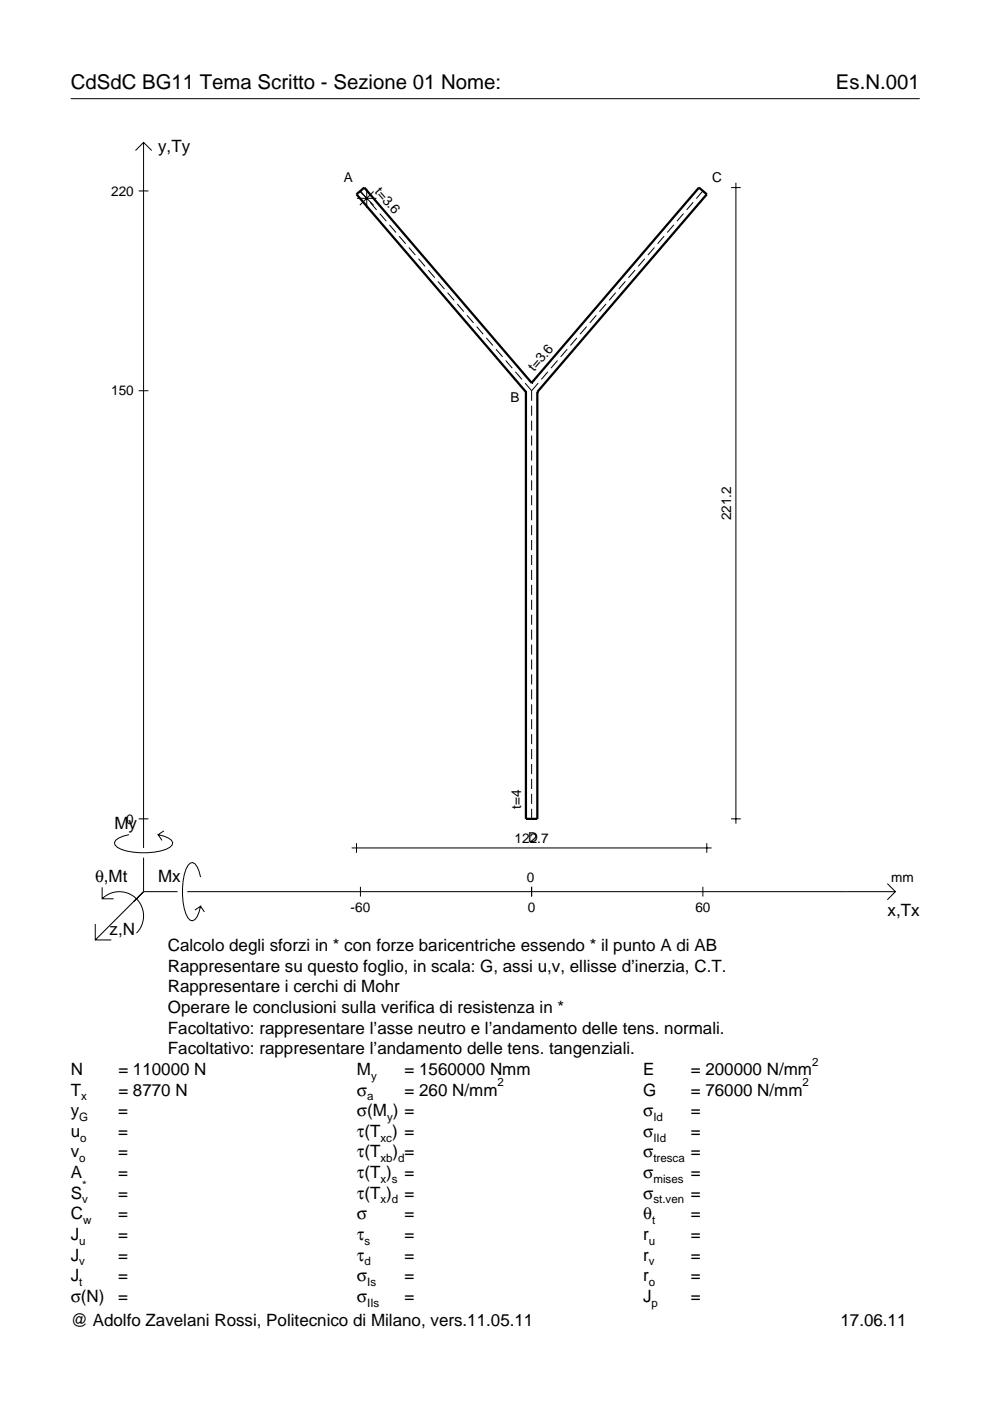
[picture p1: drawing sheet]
<svg xmlns="http://www.w3.org/2000/svg" width="210mm" height="297mm" viewBox="0 0 210 297" stroke-linecap="round" stroke-linejoin="round" font-family="sans-serif">
<g fill="none" stroke="#000" stroke-width=".21">
<path d="M15 20.9h180M28.7 31.9l1.7-1.7 1.8 1.7M30.4 30.2v149.6M77.8 40v4.1M155 39.8h2.1M156 38.8v135.8M29.4 40.5h2.1M75.7 42.1h4.1M76.3 40.6l2.9 2.9M76.4 40.5l1.4 1.6M78.5 42.9l1.3 1.6M79.2 40.6l-2.9 2.9"/>
<path d="M80.5 45.3l1.4 1.6M82.6 47.7l1.4 1.6M84.6 50.1l1.4 1.6M86.7 52.5l1.4 1.6M88.7 54.9l1.4 1.6M90.8 57.3l1.4 1.6M92.8 59.7l1.4 1.6M132.6 59.7l-1.4 1.6M134.6 57.3l-1.3 1.6M136.7 54.9l-1.4 1.6M138.8 52.5l-1.4 1.6M140.8 50.1l-1.4 1.6"/>
<path d="M142.9 47.7l-1.4 1.6M144.9 45.3l-1.4 1.6M147 42.9l-1.4 1.6M149 40.5l-1.4 1.6M94.9 62.1l1.4 1.6M97 64.5l1.3 1.6M99 66.9l1.4 1.6M101.1 69.2l1.3 1.7M103.1 71.6l1.4 1.7M105.2 74l1.4 1.7M107.2 76.4l1.4 1.7M109.3 78.8l1.4 1.6"/>
<path d="M116.2 78.8l-1.4 1.6M118.2 76.4l-1.4 1.7M120.3 74l-1.4 1.7M122.3 71.6l-1.4 1.7M124.4 69.2l-1.4 1.7M126.4 66.9l-1.4 1.6M128.5 64.5l-1.4 1.6M130.5 62.1l-1.3 1.6M29.4 82.8h2.1M111.3 81.2l1.4 1.6M112.7 82.8v2.2M112.7 86v2.1"/>
<path d="M112.7 89.2v2.1M112.7 92.3v2.2M112.7 95.5v2.1M112.7 98.7v2.1M114.1 81.2l-1.4 1.6M112.7 101.8v2.2M112.7 105v2.1M112.7 108.2v2.1M112.7 111.3v2.2M112.7 114.5v2.1M112.7 117.7v2.1M112.7 120.8v2.2"/>
<path d="M112.7 124v2.1M112.7 127.2v2.1M112.7 130.3v2.2M112.7 133.5v2.1M112.7 136.7v2.1M112.7 139.8v2.2M112.7 143v2.1M112.7 146.2v2.1M112.7 149.3v2.2M112.7 152.5v2.1M112.7 155.6v2.2M112.7 158.8v2.2"/>
<path d="M27.3 177a3.6 3.6 0 0 0-3 1.7l.1 .5a5.6 5.6 0 0 0 3.8 1.5 13.4 13.4 0 0 0 7.8-1l.5-.5 .1-.5a3.6 3.6 0 0 0-3.1-1.7l.8 1.2M29.4 173.6h2.1M34.7 176.2l-1.2 .8M74.6 179.8h76.3M75.6 178.8v2M112.7 162v2.1M112.7 165.1v2.2M112.7 168.3v2.1M112.7 171.5v2.1M149.9 178.8v2M155 173.6h2.1M20.2 195.9v3.4h3.4"/>
<path d="M21.7 190.6a5.1 5.1 0 0 1 7.2 0 5.1 5.1 0 0 1 0 7.2M21.7 188.1v2.5h2.4M30.4 181.8v7.3M30.4 189.1l-10.2 10.2M30.4 189.1h7.2M39.7 189.1h150.1M42.5 186a3.6 3.6 0 0 0-1.7-3.1l-.5 .1a5.7 5.7 0 0 0-1.5 3.8 13.3 13.3 0 0 0 1 7.8l.5 .5 .5 .1a3.6 3.6 0 0 0 1.7-3.1l-1.2 .9M42.5 192.1l.8 1.3M76.4 188v2.1M112.7 188v2.1M149 188v2.1M188.1 187.3l1.7 1.8-1.7 1.7"/>
</g>
<path d="M111.5 83.1h.1M111.5 83.1v90.5h2.4v-90.5M112.7 81.2h.1M112.7 81.2l-35.5-41.4-1.6 1.4 35.9 41.9M112.7 81.2l35.5-41.4 1.7 1.4-36 41.9M113.9 83.1h.1" fill="none" stroke="#000" stroke-width=".48"/>
<g font-size="4.3">
<text x="15" y="18.9">CdSdC BG11 Tema Scritto - Sezione 01 Nome:</text>
<text x="177.2" y="18.9">Es.N.001</text>
</g>
<g font-size="3.6">
<text x="33.5" y="32.3">y,Ty</text>
<text x="24.3" y="175.7">My</text>
<text x="20.1" y="187">θ,Mt</text>
<text x="33.5" y="187">Mx</text>
<text x="188.2" y="194.2">x,Tx</text>
<text x="23.2" y="198.3">z,N</text>
<text x="35.6" y="201.7">Calcolo degli sforzi in * con forze baricentriche essendo * il punto A di AB</text>
<text x="35.6" y="206">Rappresentare su questo foglio, in scala: G, assi u,v, ellisse d’inerzia, C.T.</text>
<text x="35.6" y="210.4">Rappresentare i cerchi di Mohr</text>
<text x="35.6" y="214.8">Operare le conclusioni sulla verifica di resistenza in *</text>
<text x="35.6" y="219.2">Facoltativo: rappresentare l’asse neutro e l’andamento delle tens. normali.</text>
<text x="15" y="227.9">N</text>
<text x="25.1" y="227.9">= 110000 N</text>
<text x="35.6" y="223.5">Facoltativo: rappresentare l’andamento delle tens. tangenziali.</text>
<text x="75.7" y="227.9">M</text>
<text x="85.8" y="227.9">= 1560000 Nmm</text>
<text x="136.4" y="227.9">E</text>
<text x="146.5" y="227.9">= 200000 N/mm</text>
<text x="15" y="232.3">T</text>
<text x="25.1" y="232.3">= 8770 N</text>
<text x="75.7" y="232.3">σ</text>
<text x="85.8" y="232.3">= 260 N/mm</text>
<text x="136.4" y="232.3">G</text>
<text x="146.5" y="232.3">= 76000 N/mm</text>
<text x="15" y="236.7">y</text>
<text x="25.1" y="236.7">=</text>
<text x="75.7" y="236.7">σ(M ) =</text>
<text x="136.4" y="236.7">σ</text>
<text x="146.5" y="236.7">=</text>
<text x="15" y="245.4">v</text>
<text x="15" y="241">u</text>
<text x="25.1" y="245.4">=</text>
<text x="25.1" y="241">=</text>
<text x="75.7" y="245.4">τ(T</text>
<text x="75.7" y="241">τ(T ) =</text>
<text x="83.3" y="245.4">) =</text>
<text x="136.4" y="241">σ</text>
<text x="136.4" y="245.4">σ</text>
<text x="146.5" y="241">=</text>
<text x="146.5" y="245.4">=</text>
<text x="15" y="249.8">A</text>
<text x="25.1" y="249.8">=</text>
<text x="75.7" y="249.8">τ(T )</text>
<text x="85.8" y="249.8">=</text>
<text x="136.4" y="249.8">σ</text>
<text x="146.5" y="249.8">=</text>
<text x="15" y="254.2">S</text>
<text x="25.1" y="254.2">=</text>
<text x="75.7" y="254.2">τ(T )</text>
<text x="85.8" y="254.2">=</text>
<text x="136.4" y="254.2">σ</text>
<text x="146.5" y="254.2">=</text>
<text x="15" y="262.9">J</text>
<text x="15" y="258.5">C</text>
<text x="25.1" y="262.9">=</text>
<text x="25.1" y="258.5">=</text>
<text x="75.7" y="262.9">τ</text>
<text x="75.7" y="258.5">σ</text>
<text x="85.8" y="262.9">=</text>
<text x="85.8" y="258.5">=</text>
<text x="136.4" y="258.5">θ</text>
<text x="136.4" y="262.9">r</text>
<text x="146.5" y="262.9">=</text>
<text x="146.5" y="258.5">=</text>
<text x="15" y="267.3">J</text>
<text x="25.1" y="267.3">=</text>
<text x="75.7" y="267.3">τ</text>
<text x="85.8" y="267.3">=</text>
<text x="136.4" y="267.3">r</text>
<text x="146.5" y="267.3">=</text>
<text x="15" y="271.7">J</text>
<text x="25.1" y="271.7">=</text>
<text x="75.7" y="271.7">σ</text>
<text x="85.8" y="271.7">=</text>
<text x="136.4" y="271.7">r</text>
<text x="146.5" y="271.7">=</text>
<text x="15" y="276">σ(N)</text>
<text x="15" y="281.2">@ Adolfo Zavelani Rossi, Politecnico di Milano, vers.11.05.11</text>
<text x="25.1" y="276">=</text>
<text x="75.7" y="276">σ</text>
<text x="85.8" y="276">=</text>
<text x="136.4" y="276">J</text>
<text x="146.5" y="276">=</text>
<text x="178.2" y="281.2">17.06.11</text>
</g>
<g font-size="2.9">
<text x="23.6" y="41.5">220</text>
<text x="72.9" y="38.7">A</text>
<text x="79.4" y="40.7" transform="rotate(49 79.4 40.7)">t=3.6</text>
<text x="151" y="38.7">C</text>
<text x="23.6" y="83.8">150</text>
<text x="113.3" y="78.9" transform="rotate(-49 113.3 78.9)">t=3.6</text>
<text x="108.2" y="85.3">B</text>
<text x="155" y="110.3" transform="rotate(-90 155 110.3)">221.2</text>
<text x="110.5" y="171.6" transform="rotate(-90 110.5 171.6)">t=4</text>
<text x="26.8" y="174.6">0</text>
<text x="109.1" y="178.8">122.7</text>
<text x="112" y="178.5">D</text>
<text x="111.7" y="187">0</text>
<text x="189" y="187">mm</text>
<text x="74.3" y="193.4">-60</text>
<text x="111.9" y="193.4">0</text>
<text x="147.4" y="193.4">60</text>
</g>
<g font-size="2.4">
<text x="172.2" y="225.9">2</text>
<text x="17.2" y="233.3">x</text>
<text x="77.9" y="233.3">a</text>
<text x="78.7" y="228.9">y</text>
<text x="105.5" y="230.3">2</text>
<text x="170.2" y="230.3">2</text>
<text x="16.8" y="237.7">G</text>
<text x="82.1" y="237.7">y</text>
<text x="138.5" y="237.7">Id</text>
<text x="17" y="242">o</text>
<text x="80.7" y="242">xc</text>
<text x="138.5" y="242">IId</text>
<text x="16.8" y="246.4">o</text>
<text x="80.7" y="250.8">x s</text>
<text x="80.7" y="246.4">xb d</text>
<text x="138.5" y="246.4">tresca</text>
<text x="138.5" y="250.8">mises</text>
<text x="17.4" y="255.2">v</text>
<text x="17.4" y="252.2">*</text>
<text x="80.7" y="255.2">x d</text>
<text x="138.5" y="255.2">st.ven</text>
<text x="16.8" y="263.9">u</text>
<text x="17.6" y="259.5">w</text>
<text x="77.3" y="263.9">s</text>
<text x="137.6" y="263.9">u</text>
<text x="138.2" y="259.5">t</text>
<text x="16.8" y="268.3">v</text>
<text x="77.3" y="268.3">d</text>
<text x="137.6" y="268.3">v</text>
<text x="16.8" y="272.7">t</text>
<text x="77.9" y="272.7">Is</text>
<text x="137.6" y="272.7">o</text>
<text x="77.9" y="277">IIs</text>
<text x="138.2" y="277">p</text>
</g>
</svg>
